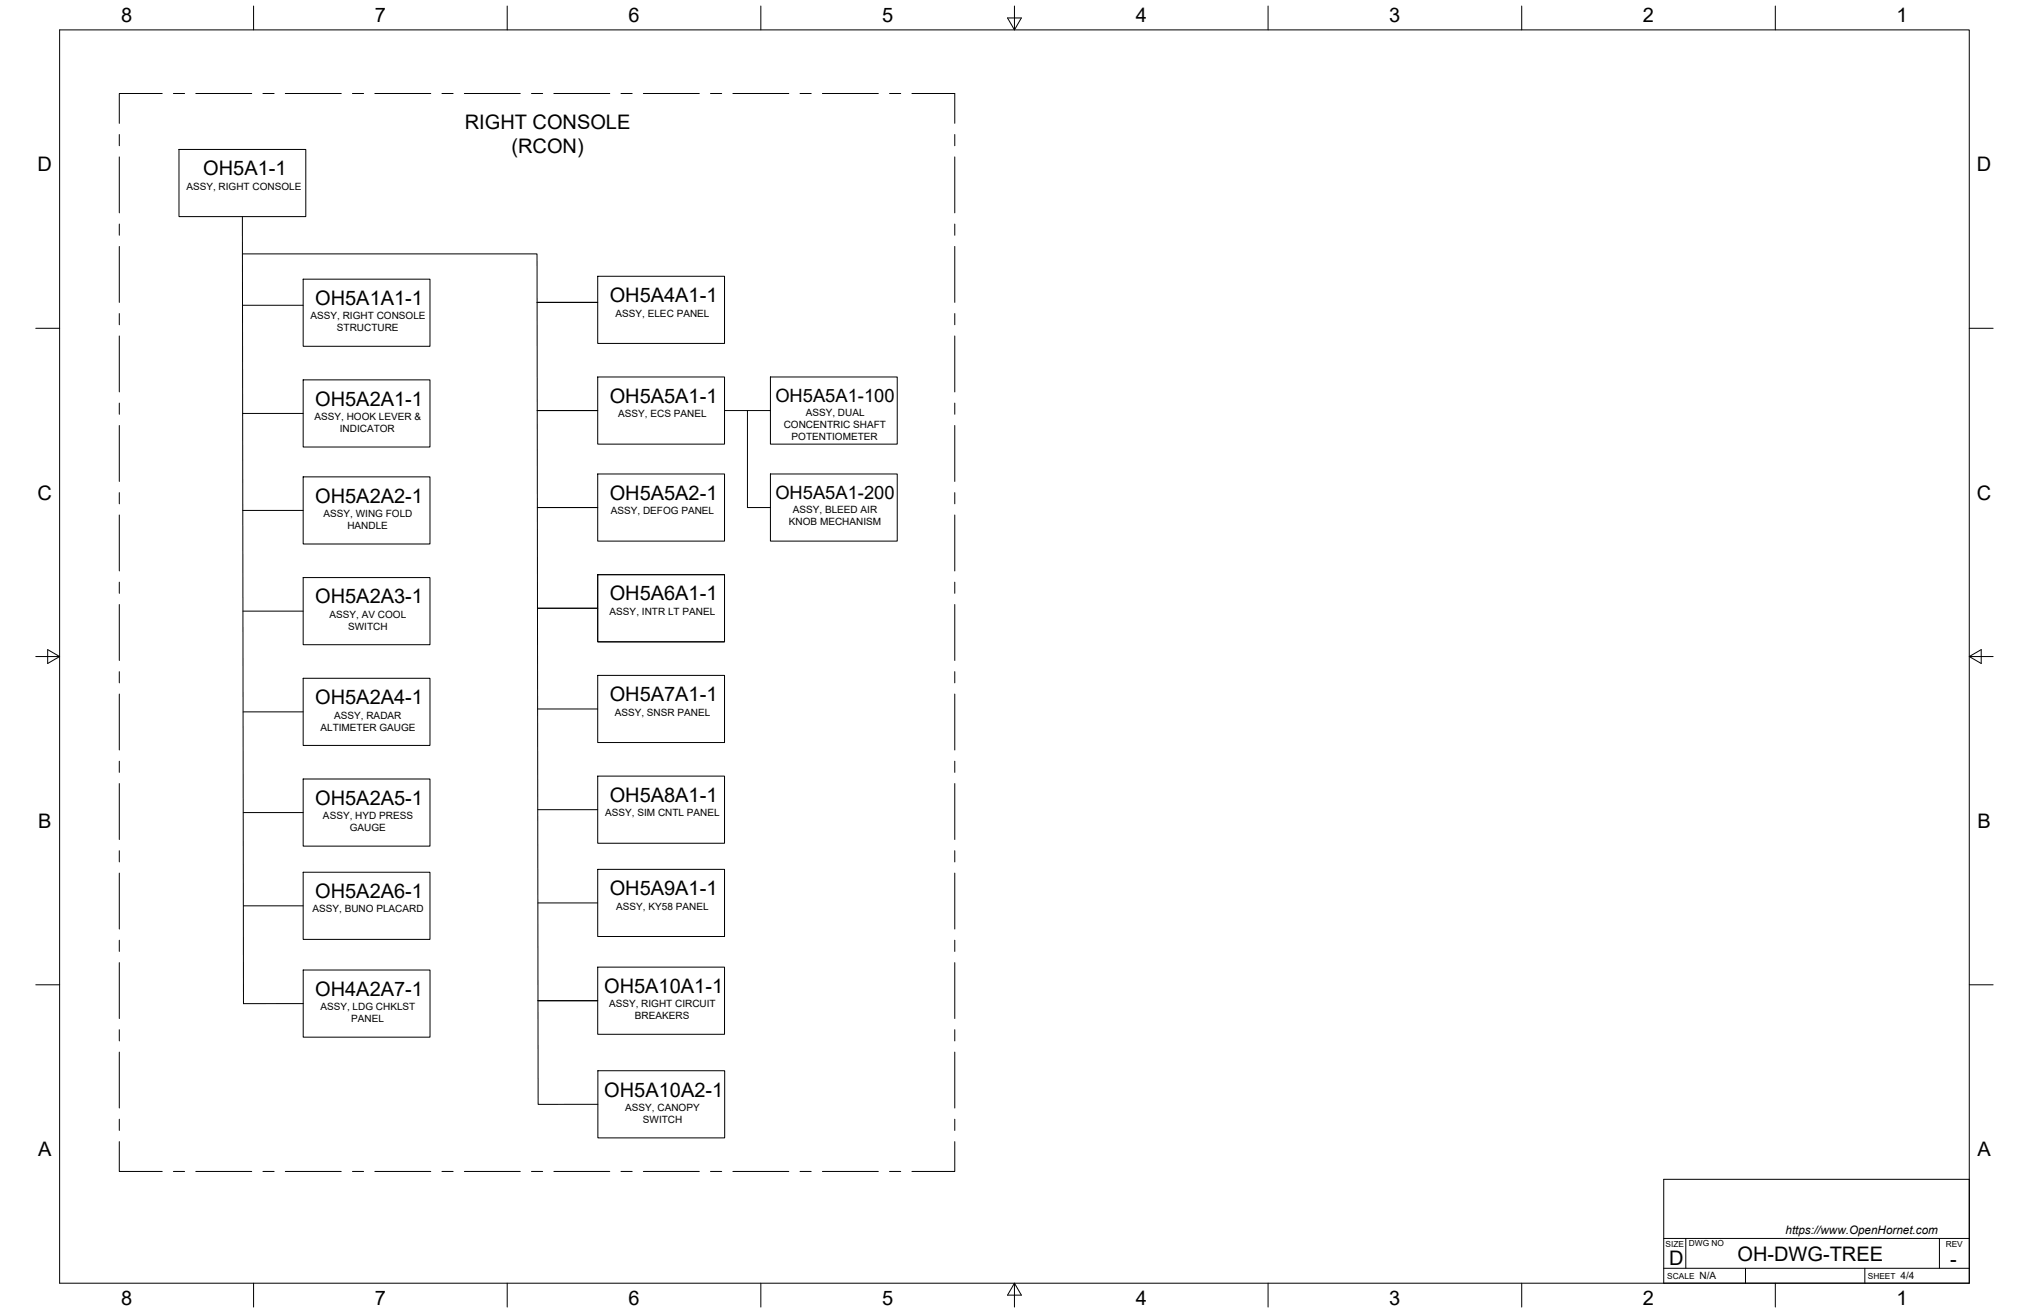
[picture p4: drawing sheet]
<svg xmlns="http://www.w3.org/2000/svg" width="864mm" height="559mm" viewBox="0 0 864 559" stroke-linecap="round" stroke-linejoin="round" font-family="sans-serif">
<!-- layer: Border -->
<g fill="none" stroke="#000" stroke-width=".43">
<path d="M25.4 12.7h812.8v533.4h-812.8zM107.9 2.6v10.1M215.9 2.6v10.1M323.8 2.6v10.1M428.8 7.6h5.9l-2.9 5.1zM431.8 2.6v10.1M539.7 2.6v10.1M647.7 2.6v10.1M755.6 2.6v10.1M15.2 139.7h10.2M838.2 139.7h10.1M15.2 279.4h10.2"/>
<path d="M20.3 276.5l5.1 2.9-5.1 3zM838.2 279.4l5.1-2.9v5.9zM838.2 279.4h10.1M15.2 419.1h10.2M838.2 419.1h10.1M107.9 546.1v10.2M215.9 546.1v10.2M323.8 546.1v10.2M431.8 546.1l2.9 5.1h-5.9zM431.8 546.1v10.2M539.7 546.1v10.2M647.7 546.1v10.2"/>
<path d="M755.6 546.1v10.2"/>
</g>
<!-- layer: Titleblock -->
<path d="M708.1 501.9h130.1v44.2h-130.1zM708.1 539.8h130.1M708.1 527.1h130.1M717.5 527.1v12.7M742.9 539.8v6.3M793.7 539.8v6.3M825.5 527.1v12.7" fill="none" stroke="#000" stroke-width=".43"/>
<!-- layer: Sketch4 -->
<g fill="none" stroke="#000" stroke-width=".43">
<path d="M69 39.8h-18.2v12.7M73.8 39.8h4.8M83.3 39.8h23.8M111.9 39.8h4.8M121.4 39.8h23.8M150 39.8h4.8M159.5 39.8h23.8M188.1 39.8h4.8M197.6 39.8h23.8M226.2 39.8h4.8M235.7 39.8h23.8M264.3 39.8h4.8"/>
<path d="M273.8 39.8h23.8M302.4 39.8h4.8M311.9 39.8h23.8M340.5 39.8h4.8M350 39.8h23.8M378.6 39.8h4.8M388.1 39.8h18.3v12.7M50.8 57.3v4.7M406.4 57.3v4.7M50.8 66.8v23.8M76.2 63.6h54v28.6h-54zM406.4 66.8v23.8"/>
<path d="M50.8 95.4v4.7M103.2 92.2l.4 334.9h25.5M406.4 95.4v4.7M50.8 104.9v23.8M103.2 108.1h125.4l.4 317.8M129 118.8h54v28.6h-54zM254.4 117.6h54v28.6h-54zM406.4 104.9v23.8M50.8 133.5v4.7M103.2 129.9h25.8M228.6 128.7h25.8M406.4 133.5v4.7"/>
<path d="M50.8 143v23.8M406.4 143v23.8M50.8 171.6v4.7M103.3 176h25.7M129 161.7h54v28.5h-54zM228.6 174.7h25.8M254.4 160.4h54v28.6h-54zM308.4 174.7h19.5M318.1 174.7v41.3h9.8M327.9 160.4h54v28.6h-54zM406.4 171.6v4.7M50.8 181.1v23.8"/>
<path d="M406.4 181.1v23.8M50.8 209.7v4.7M50.8 219.2v23.8M103.4 217.2h25.6M129 202.9h54v28.6h-54zM228.7 216h25.7M254.4 201.7h54v28.6h-54zM327.9 201.7h54v28.6h-54zM406.4 209.7v4.7M406.4 219.2v23.8M50.8 247.8v4.7M50.8 257.3v23.8"/>
<path d="M129 245.8h54v28.6h-54zM228.8 258.9h25.6M254.4 244.6h54v28.6h-54zM406.4 247.8v4.7M406.4 257.3v23.8M103.4 260.1h25.6M50.8 285.9v4.7M50.8 295.4v23.8M129 288.7h54v28.5h-54zM254.4 287.4h54v28.6h-54zM406.4 285.9v4.7M406.4 295.4v23.8"/>
<path d="M103.5 303h25.5M228.9 301.7h25.5M50.8 324v4.7M50.8 333.5v23.8M129 331.5h54v28.6h-54zM254.4 330.3h54v28.6h-54zM406.4 324v4.7M406.4 333.5v23.8M103.6 345.8h25.4M228.9 344.6h25.5M50.8 362.1v4.7M50.8 371.6v23.8"/>
<path d="M129 371.2h54v28.6h-54zM254.4 370h54v28.6h-54zM406.4 362.1v4.7M406.4 371.6v23.8M103.6 385.5h25.4M229 384.3h25.4M50.8 400.2v4.7M50.8 409.7v23.8M129.1 412.8h53.9v28.6h-53.9zM254.4 411.6h54v28.6h-54zM406.4 400.2v4.7M406.4 409.7v23.8"/>
<path d="M50.8 438.2v4.8M229 425.9v44.1h25.5M229 425.9h25.4M406.4 438.2v4.8M50.8 447.8v23.8M254.5 455.7h53.9v28.6h-53.9zM406.4 447.8v23.8M50.8 476.3v4.8M406.4 476.3v4.8M50.8 485.9v12.7h18.2M73.8 498.6h4.8M83.3 498.6h23.8"/>
<path d="M111.9 498.6h4.8M121.4 498.6h23.8M150 498.6h4.8M159.5 498.6h23.8M188.1 498.6h4.8M197.6 498.6h23.8M226.2 498.6h4.8M235.7 498.6h23.8M264.3 498.6h4.8M273.8 498.6h23.8M302.4 498.6h4.8M311.9 498.6h23.8"/>
<path d="M340.5 498.6h4.8M350 498.6h23.8M378.6 498.6h4.8M406.4 485.9v12.7h-18.3"/>
</g>
<g font-size="8.5">
<text x="51.6" y="9.4">8</text>
<text x="159.5" y="9.4">7</text>
<text x="267.5" y="9.4">6</text>
<text x="375.4" y="9.3">5</text>
<text x="483.4" y="9.4">4</text>
<text x="591.3" y="9.4">3</text>
<text x="699.3" y="9.4">2</text>
<text x="807.2" y="9.4">1</text>
<text x="197.8" y="55">RIGHT CONSOLE</text>
<text x="217.7" y="65.3">(RCON)</text>
<text x="16" y="72.9">D</text>
<text x="86.5" y="74.6">OH5A1-1</text>
<text x="841.4" y="72.9">D</text>
<text x="134.2" y="129.8">OH5A1A1-1</text>
<text x="259.5" y="128.5">OH5A4A1-1</text>
<text x="134.2" y="172.6">OH5A2A1-1</text>
<text x="259.5" y="171.4">OH5A5A1-1</text>
<text x="16" y="212.6">C</text>
<text x="134.2" y="213.9">OH5A2A2-1</text>
<text x="259.5" y="212.7">OH5A5A2-1</text>
<text x="841.4" y="212.6">C</text>
<text x="134.2" y="256.8">OH5A2A3-1</text>
<text x="259.5" y="255.5">OH5A6A1-1</text>
<text x="134.2" y="299.6">OH5A2A4-1</text>
<text x="259.5" y="298.4">OH5A7A1-1</text>
<text x="259.5" y="341.3">OH5A8A1-1</text>
<text x="134.2" y="342.5">OH5A2A5-1</text>
<text x="16.2" y="352.3">B</text>
<text x="841.7" y="352.3">B</text>
<text x="134.2" y="382.2">OH5A2A6-1</text>
<text x="259.5" y="381">OH5A9A1-1</text>
<text x="134.2" y="423.8">OH4A2A7-1</text>
<text x="257.2" y="422.6">OH5A10A1-1</text>
<text x="257.2" y="466.7">OH5A10A2-1</text>
<text x="16.2" y="492">A</text>
<text x="841.7" y="492">A</text>
<text x="710.4" y="538.4">D</text>
<text x="739.5" y="536.7">OH-DWG-TREE</text>
<text x="830.1" y="538.8">-</text>
<text x="51.6" y="555.5">8</text>
<text x="159.5" y="555.5">7</text>
<text x="267.5" y="555.5">6</text>
<text x="375.4" y="555.4">5</text>
<text x="483.4" y="555.5">4</text>
<text x="591.3" y="555.5">3</text>
<text x="699.3" y="555.5">2</text>
<text x="807.2" y="555.5">1</text>
</g>
<g font-size="7.8">
<text x="330" y="170.9">OH5A5A1-100</text>
<text x="330" y="212.2">OH5A5A1-200</text>
</g>
<text font-size="5" x="760" y="525.2">https://www.OpenHornet.com</text>
<g font-size="4.3">
<text x="79.3" y="80.7">ASSY, RIGHT CONSOLE</text>
<text x="132.2" y="135.9">ASSY, RIGHT CONSOLE</text>
<text x="262" y="134.7">ASSY, ELEC PANEL</text>
<text x="143.4" y="141.1">STRUCTURE</text>
<text x="133.9" y="178.8">ASSY, HOOK LEVER &amp;</text>
<text x="263.2" y="177.5">ASSY, ECS PANEL</text>
<text x="342.9" y="176.9">ASSY, DUAL</text>
<text x="144.7" y="183.9">INDICATOR</text>
<text x="333.6" y="182">CONCENTRIC SHAFT</text>
<text x="336.9" y="187.1">POTENTIOMETER</text>
<text x="137.7" y="220.1">ASSY, WING FOLD</text>
<text x="260" y="218.8">ASSY, DEFOG PANEL</text>
<text x="337.4" y="218.1">ASSY, BLEED AIR</text>
<text x="147.8" y="225.1">HANDLE</text>
<text x="335.8" y="223.3">KNOB MECHANISM</text>
<text x="140.3" y="262.9">ASSY, AV COOL</text>
<text x="259.5" y="261.7">ASSY, INTR LT PANEL</text>
<text x="148.2" y="268.1">SWITCH</text>
<text x="142.2" y="305.8">ASSY, RADAR</text>
<text x="261.6" y="304.5">ASSY, SNSR PANEL</text>
<text x="136.4" y="310.9">ALTIMETER GAUGE</text>
<text x="257.6" y="347.4">ASSY, SIM CNTL PANEL</text>
<text x="137.5" y="348.6">ASSY, HYD PRESS</text>
<text x="148.8" y="353.8">GAUGE</text>
<text x="133" y="388.3">ASSY, BUNO PLACARD</text>
<text x="262.3" y="387.1">ASSY, KY58 PANEL</text>
<text x="136.4" y="430">ASSY, LDG CHKLST</text>
<text x="259.2" y="428.7">ASSY, RIGHT CIRCUIT</text>
<text x="149.5" y="435">PANEL</text>
<text x="270.3" y="433.9">BREAKERS</text>
<text x="266.1" y="472.8">ASSY, CANOPY</text>
<text x="273.6" y="478">SWITCH</text>
<text x="723.4" y="544.5">N/A</text>
<text x="809" y="544.5">4/4</text>
</g>
<g font-size="3.5">
<text x="708.9" y="530.9">SIZE</text>
<text x="718.9" y="530.5">DWG NO</text>
<text x="828.2" y="530.9">REV</text>
<text x="709.6" y="544.2">SCALE</text>
<text x="795" y="544.2">SHEET</text>
</g>
</svg>
